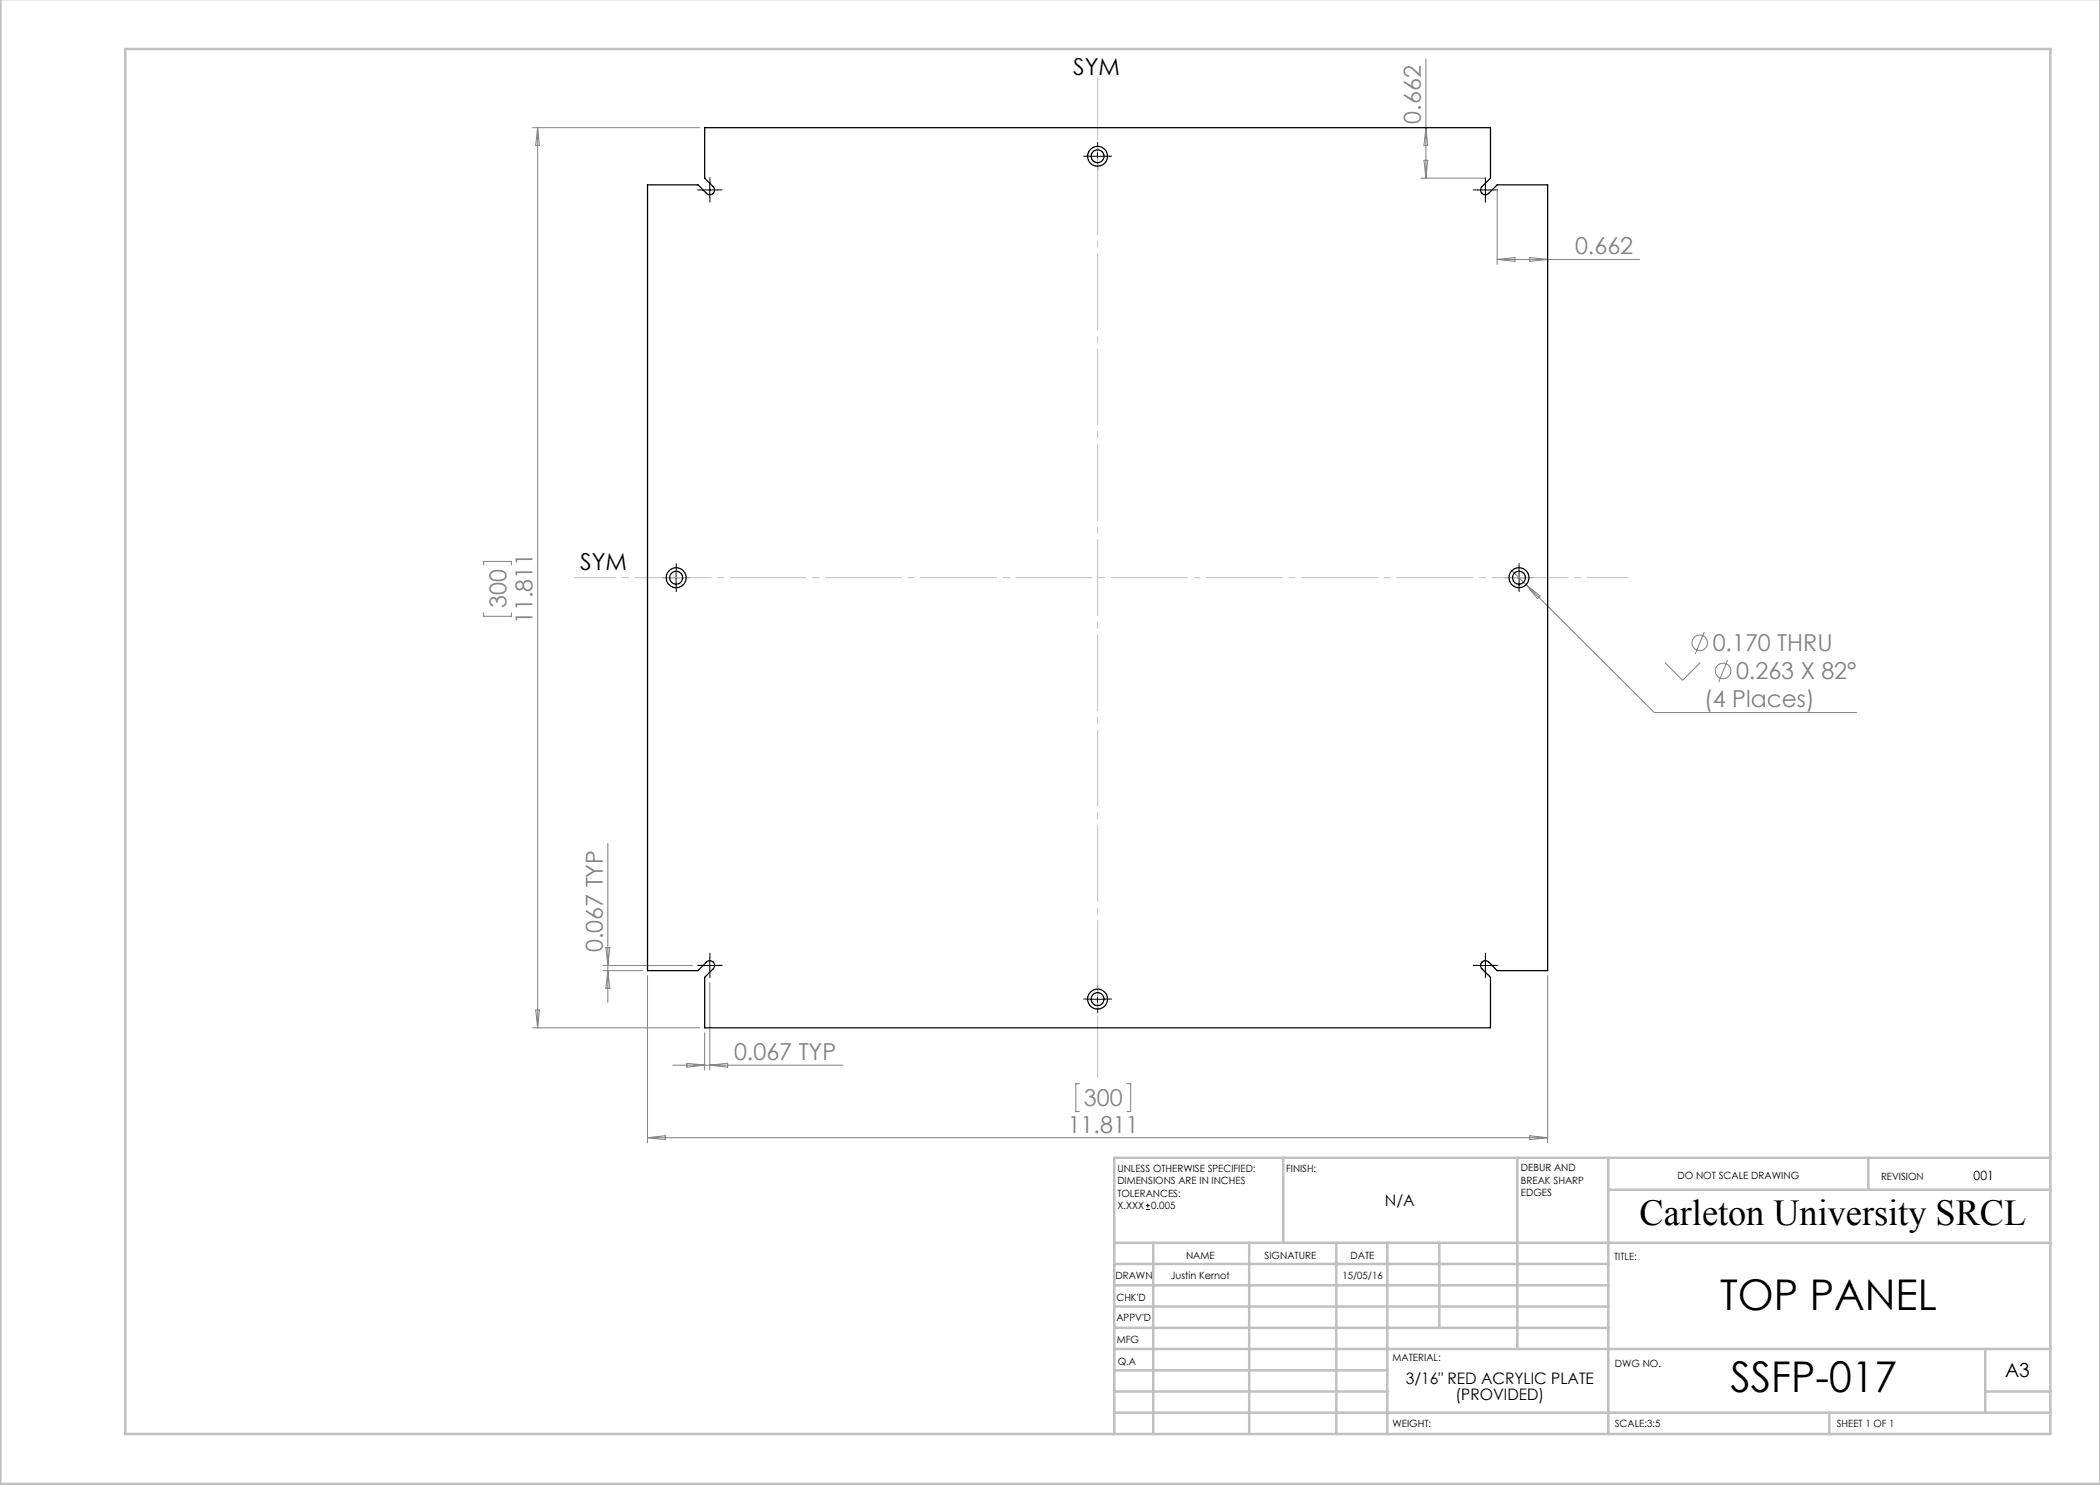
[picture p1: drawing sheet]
<svg xmlns="http://www.w3.org/2000/svg" width="420mm" height="297mm" viewBox="0 0 420 297" stroke-linecap="round" stroke-linejoin="round" font-family="sans-serif">
<g fill="none" stroke="#808080" stroke-width=".2">
<path d="M285.2 11.8v23.8M106.5 25.5h33.4M107.5 25.5v180.1M107.5 25.5l.4 3.6h-.8zM284.2 35.6h12.9M284.8 32.1h.7l-.3 3.5zM285.2 25.5l.3 3.6h-.7zM299.4 38v14.9M299.4 51.9h28.5M299.4 51.9l3.6-.4v.8zM306 51.5l3.5 .4-3.5 .4zM96.7 113v-.7h5.6v.7"/>
<path d="M302.4 114.1l2.8 2.8M305.2 116.9l25.7 25.6h40.4M305.2 116.9l2.8 2.3-.5 .5zM96.7 122.6v.7h5.6v-.7M333 132.5l3.5 3.6 3.6-3.6M340.9 126.4l-1.8 4.4M345.5 132l-1.8 4.4M121.6 168.7v31.8M120.6 193.1h17.9M120.6 194.1h7.9M121.2 189.5h.8l-.4 3.6zM121.6 194.1l.4 3.6h-.8z"/>
<path d="M129.5 195.1v33.5M142 196.5v17.5M309.5 195.1v33.5M106.5 205.6h33.4M107.1 202h.8l-.4 3.6zM134.6 213h33.9M137.4 212.7l3.5 .3-3.5 .4zM140.9 206.5v7.5M142 213l3.5-.3v.7zM215.9 216.7h-.7v5.6h.7M225.4 216.7h.7v5.6h-.7M129.5 227.5h180"/>
<path d="M129.5 227.5l3.6-.3v.7zM306 227.2l3.5 .3-3.5 .4z"/>
<circle cx="339.9" cy="128.6" r="1.55"/>
<circle cx="344.6" cy="134.2" r="1.55"/>
</g>
<g fill="none" stroke="#000" stroke-width=".2">
<path d="M140.5 38h3M142 36.5v3M218 31.3h3M219.5 29.8v3M295.6 38h3M297.1 36.5v3M133.7 115.5h3M135.2 114v3M302.3 115.5h3M303.8 114v3M140.5 193.1h3M142 191.6v3"/>
<path d="M218 199.8h3M219.5 198.3v3M295.6 193.1h3M297.1 191.6v3M229.2 241.9h.7M229.2 241.1h.7M229.6 240.7v.8"/>
</g>
<g fill="none" stroke="#000" stroke-width=".2" stroke-dasharray="15.2 1.3 1.3 1.3">
<path d="M140.5 38h-1M142 36.5v-1M142 39.5v.9M143.5 38h.9M218 31.2h-1.3M219.5 29.7v-1.3M219.5 32.7v1.3M221 31.2h1.3M295.6 38h-1M297.1 36.5v-1M297.1 39.5v.9M298.6 38h.9"/>
<path d="M133.7 115.5h-1.2M135.2 114v-1.3M135.2 117v1.3M136.7 115.5h1.3M302.3 115.5h-1.3M303.8 114v-1.3M303.8 117v1.3M305.3 115.5h1.3M140.5 193.1h-1M142 191.6v-1M142 194.6v.9M143.5 193.1h.9"/>
<path d="M218 199.8h-1.3M219.5 198.3v-1.3M221 199.8h1.3M295.6 193.1h-1M297.1 191.6v-1M297.1 194.6v.9M298.6 193.1h.9M219.5 201.3v1.3"/>
</g>
<path d="M219.5 15.6v199.9" fill="none" stroke="#c0c0c0" stroke-width=".2" stroke-dasharray="15.2 1.3 1.3 1.3" stroke-dashoffset="2.9"/>
<path d="M114.9 115.5h210.8" fill="none" stroke="#c0c0c0" stroke-width=".2" stroke-dasharray="15.2 1.3 1.3 1.3" stroke-dashoffset="7"/>
<g fill="none" stroke="#c0c0c0" stroke-width=".5">
<path d="M.1 -.1v296.9h419.9M25 9.8h385.1v277h-385.1zM256.6 231.6v17M303.5 231.6v38.2M321.7 231.6v55.2M321.7 237.9h88.4M373.7 231.6v6.3M410.1 231.6h-187.3v55.2M222.8 248.6h187.3M222.8 257.1h98.9M222.8 252.8h98.9M230.6 248.6v38.2"/>
<path d="M249.8 248.6v38.2M267.3 248.6v38.2M277.5 248.6v38.2M287.9 248.6v17M222.8 265.6h98.9M222.8 261.3h98.9M222.8 278.3h54.7M222.8 274.1h54.7M222.8 269.8h187.3M397.1 278.3h13M397.1 269.8v12.7M222.8 282.5h187.3"/>
<path d="M365.9 282.5v4.3"/>
</g>
<g fill="none" stroke="#000" stroke-width=".25">
<path d="M129.5 37h10.1l1.7 1.7a.95 .95 0 0 0 1.3 0 .95 .95 0 0 0 0-1.4l-1.7-1.7v-10.1h157.2v10.1l-1.7 1.7a.95 .95 0 0 0 0 1.4 .95 .95 0 0 0 1.3 0l1.7-1.7h10.1v157.1h-10.1l-1.7-1.7a.96 .96 0 0 0-1.3 0 .96 .96 0 0 0 0 1.4l1.7 1.7v10.1h-157.2v-10.1l1.7-1.7a.96 .96 0 0 0 0-1.4 .96 .96 0 0 0-1.3 0l-1.7 1.7h-10.1z"/>
<circle cx="219.5" cy="31.3" r="2.01"/>
<circle cx="219.5" cy="31.3" r="1.3"/>
<circle cx="135.2" cy="115.5" r="2"/>
<circle cx="135.2" cy="115.5" r="1.3"/>
<circle cx="303.8" cy="115.5" r="2.01"/>
<circle cx="303.8" cy="115.5" r="1.3"/>
<circle cx="219.5" cy="199.8" r="1.3"/>
<circle cx="219.5" cy="199.8" r="2.01"/>
</g>
<g font-size="8.5">
<text x="344" y="262.1">TOP PANEL</text>
<text x="346.1" y="278.5">SSFP-017</text>
</g>
<text font-size="7.3" x="327.9" y="244.9">Carleton University SRCL</text>
<g font-size="4.7">
<text x="214.6" y="15">SYM</text>
<text x="116" y="114">SYM</text>
</g>
<g font-size="4.7" fill="#808080">
<text x="284.2" y="24.7" transform="rotate(-90 284.2 24.7)">0.662</text>
<text x="315" y="50.9">0.662</text>
<text x="101.3" y="121.6" transform="rotate(-90 101.3 121.6)">300</text>
<text x="106.5" y="124.9" transform="rotate(-90 106.5 124.9)">11.811</text>
<text x="342.5" y="130.3">0.170 THRU</text>
<text x="347.2" y="135.9">0.263 X 82°</text>
<text x="340.9" y="141.5">(4 Places)</text>
<text x="120.6" y="190.4" transform="rotate(-90 120.6 190.4)">0.067 TYP</text>
<text x="146.8" y="212">0.067 TYP</text>
<text x="216.8" y="221.3">300</text>
<text x="213.5" y="226.5">11.811</text>
</g>
<text font-size="3.9" x="401" y="275.4">A3</text>
<g font-size="3.2">
<text x="277" y="241.2">N/A</text>
<text x="281.2" y="276.8">3/16&quot; RED ACRYLIC PLATE</text>
<text x="291.1" y="280">(PROVIDED)</text>
</g>
<text font-size="2.5" x="394.7" y="235.9">001</text>
<g font-size="2">
<text x="223.5" y="234.4">UNLESS OTHERWISE SPECIFIED:</text>
<text x="223.5" y="236.9">DIMENSIONS ARE IN INCHES</text>
<text x="223.5" y="239.4">TOLERANCES:</text>
<text x="257.2" y="234.4">FINISH:</text>
<text x="304.2" y="234.3">DEBUR AND</text>
<text x="304.2" y="236.8">BREAK SHARP</text>
<text x="304.2" y="239.3">EDGES</text>
<text x="335.5" y="235.8">DO NOT SCALE DRAWING</text>
<text x="376.2" y="236">REVISION</text>
<text x="223.5" y="241.9">X.XXX</text>
<text x="230.2" y="241.9">0.005</text>
<text x="237.2" y="251.8">NAME</text>
<text x="252.9" y="251.7">SIGNATURE</text>
<text x="270.1" y="251.7">DATE</text>
<text x="223.1" y="255.9">DRAWN</text>
<text x="234.2" y="255.9">Justin Kernot</text>
<text x="268.5" y="255.7">15/05/16</text>
<text x="322.8" y="252">TITLE:</text>
<text x="223.3" y="260.1">CHK'D</text>
<text x="223.3" y="264.2">APPV'D</text>
<text x="223.3" y="268.6">MFG</text>
<text x="223.5" y="272.9">Q.A</text>
<text x="278.5" y="272.3">MATERIAL:</text>
<text x="323" y="273.4">DWG NO.</text>
<text x="278.5" y="285.3">WEIGHT:</text>
<text x="323" y="285.4">SCALE:3:5</text>
<text x="367.4" y="285.4">SHEET 1 OF 1</text>
</g>
</svg>
